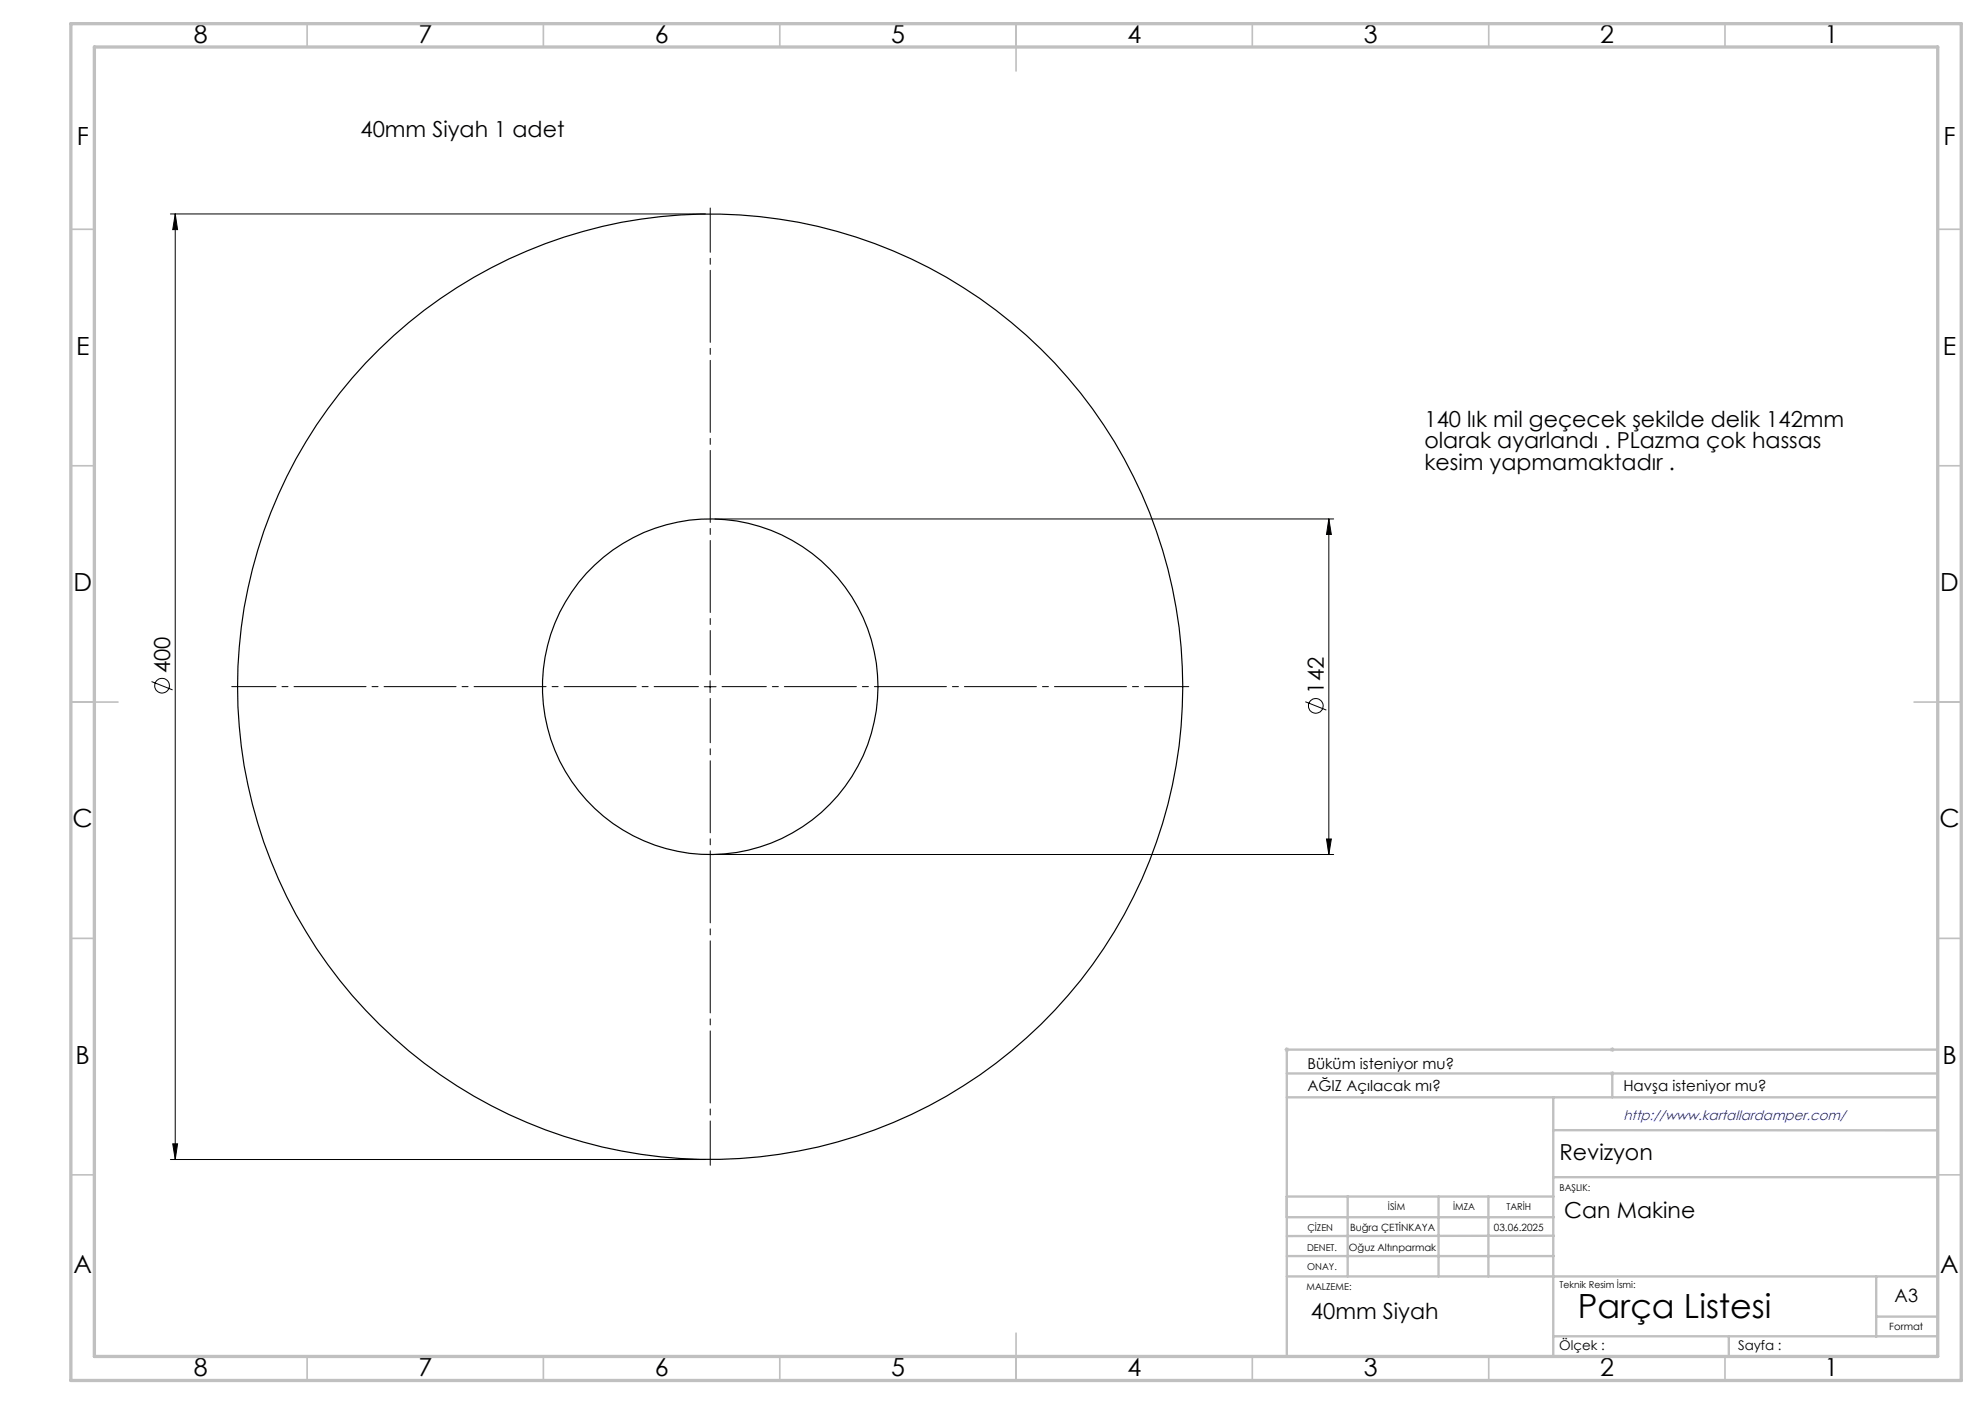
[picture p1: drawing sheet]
<svg xmlns="http://www.w3.org/2000/svg" width="420mm" height="297mm" viewBox="0 0 420 297" stroke-linecap="round" stroke-linejoin="round" font-family="sans-serif">
<g fill="none" stroke="#000" stroke-width=".21">
<path d="M36.1 45.3h113.2M37.1 45.3v200M37.1 45.3l.5 3.3h-1.1zM151.3 109.8h130.9M281.2 109.8l.5 3.3h-1zM281.2 109.8v71M32.1 144.2l4.4 1.7M149 145.3h2.5M150.2 144v2.5M276.2 148.4l4.4 1.8M280.7 177.5h1l-.5 3.3zM151.3 180.8h130.9"/>
<path d="M36.1 245.3h113.2M36.5 242h1.1l-.5 3.3z"/>
<circle cx="34.3" cy="145.1" r="1.55"/>
<circle cx="278.4" cy="149.3" r="1.55"/>
</g>
<path d="M271.8 222h1M271.9 221.7l.7 .7M272.3 221.5v1M272.6 221.7l-.7 .7M340.6 227.1h1M340.6 222h1M340.8 226.7l.7 .7M340.8 221.7l.7 .7M341.1 221.5v1M341.1 226.6v1M341.5 226.7l-.7 .7M341.5 221.7l-.7 .7" fill="none" stroke="#c0c0c0" stroke-width=".21"/>
<path d="M147.8 145.2h-98.8M150.3 142.7v-98.7M150.3 147.7v98.8M152.8 145.2h98.7" fill="none" stroke="#000" stroke-width=".21" stroke-dasharray="15.2 1.3 1.3 1.3" stroke-dashoffset="5.9"/>
<g fill="none" stroke="#c0c0c0" stroke-width=".35">
<path d="M65 5v5M115 5v5M165 5v5M215 5v10M265 5v5M315 5v5M365 5v5M15 48.5h5M410 48.5h5M15 98.5h5M410 98.5h5M15 148.5h10"/>
<path d="M405 148.5h10M15 198.5h5M410 198.5h5M15 248.5h5M410 248.5h5M65 287v5M115 287v5M165 287v5M215 282v10M265 287v5M315 287v5M365 287v5"/>
</g>
<g fill="none" stroke="#c0c0c0" stroke-width=".5">
<path d="M272.3 232.1h137.7M272.3 227.1h137.7M328.6 239.1h81.4M328.6 232.1v54.9M341.1 227.1v5M410 222h-137.7v64.9M272.3 253.1h56.4M272.3 257.5h56.5M285.2 253.1v16.9M304.4 253.1v16.9M314.9 253.1v16.9M328.6 249h81.4"/>
<path d="M272.3 265.7h56.5M272.3 270h137.7M328.8 261.4l-56.5 .1M397 270v12.8M397 278.5h13M328.6 282.7h81.4M365.8 282.8v4.2"/>
</g>
<path d="M15 5h400v287h-400zM20 9.9h390v277h-390z" fill="none" stroke="#c0c0c0" stroke-width=".7"/>
<path d="M280.7 177.5h1l-.5 3.3zM281.2 109.8l.5 3.3h-1zM36.5 242h1.1l-.5 3.3zM37.1 45.3l.5 3.3h-1.1z" fill="#000"/>
<g fill="none" stroke="#000" stroke-width=".25">
<circle cx="150.3" cy="145.3" r="100"/>
<circle cx="150.3" cy="145.3" r="35.5"/>
</g>
<text font-size="7.1" x="333.8" y="278.7">Parça Listesi</text>
<g font-size="5.3">
<text x="41" y="9">8</text>
<text x="88.5" y="9">7</text>
<text x="138.5" y="9">6</text>
<text x="188.5" y="9">5</text>
<text x="238.5" y="9">4</text>
<text x="288.5" y="9">3</text>
<text x="338.5" y="9">2</text>
<text x="386" y="9">1</text>
<text x="16.2" y="30.8">F</text>
<text x="411.2" y="30.8">F</text>
<text x="16.1" y="75">E</text>
<text x="411.1" y="75">E</text>
<text x="15.5" y="125">D</text>
<text x="410.5" y="125">D</text>
<text x="15.4" y="175">C</text>
<text x="410.4" y="175">C</text>
<text x="16" y="225">B</text>
<text x="411" y="225">B</text>
<text x="15.5" y="269.3">A</text>
<text x="410.5" y="269.3">A</text>
<text x="41" y="291">8</text>
<text x="88.5" y="291">7</text>
<text x="138.5" y="291">6</text>
<text x="188.5" y="291">5</text>
<text x="238.5" y="291">4</text>
<text x="288.5" y="291">3</text>
<text x="338.5" y="291">2</text>
<text x="386" y="291">1</text>
</g>
<g font-size="4.7">
<text x="76.3" y="29">40mm Siyah 1 adet</text>
<text x="301.4" y="90.3">140 lık mil geçecek şekilde delik 142mm</text>
<text x="301.4" y="94.8">olarak ayarlandı . PLazma çok hassas</text>
<text x="301.4" y="99.4">kesim yapmamaktadır .</text>
<text x="36" y="142.5" transform="rotate(-90 36 142.5)">400</text>
<text x="280.1" y="146.7" transform="rotate(-90 280.1 146.7)">142</text>
<text x="330" y="245.3">Revizyon</text>
<text x="331" y="257.6">Can Makine</text>
<text x="277.4" y="279">40mm Siyah</text>
</g>
<text font-size="3.9" x="400.9" y="275.5">A3</text>
<g font-size="3.2">
<text x="276.6" y="226">Büküm isteniyor mu?</text>
<text x="276.6" y="230.9">AĞIZ Açılacak mı?</text>
<text x="343.5" y="230.9">Havşa isteniyor mu?</text>
</g>
<text font-size="2.9" fill="#00f" x="343.5" y="236.9">http://www.kartallardamper.com/</text>
<g font-size="2.8">
<text x="329.9" y="285.5">Ölçek :</text>
<text x="367.8" y="285.5">Sayfa :</text>
</g>
<g font-size="2.1">
<text x="285.6" y="260.3">Buğra ÇETİNKAYA</text>
<text x="316.1" y="260.3">03.06.2025</text>
<text x="285.4" y="264.6">Oğuz Altınparmak</text>
<text x="399.8" y="281.3">Format</text>
</g>
<g font-size="2">
<text x="330" y="251.9">BAŞLIK:</text>
<text x="293.7" y="255.9">İSİM</text>
<text x="307.5" y="255.9">İMZA</text>
<text x="318.7" y="255.9">TARİH</text>
<text x="276.6" y="260.3">ÇİZEN</text>
<text x="276.6" y="264.6">DENET.</text>
<text x="276.6" y="268.7">ONAY.</text>
<text x="276.4" y="272.9">MALZEME:</text>
<text x="330" y="272.5">Teknik Resim İsmi:</text>
</g>
</svg>
